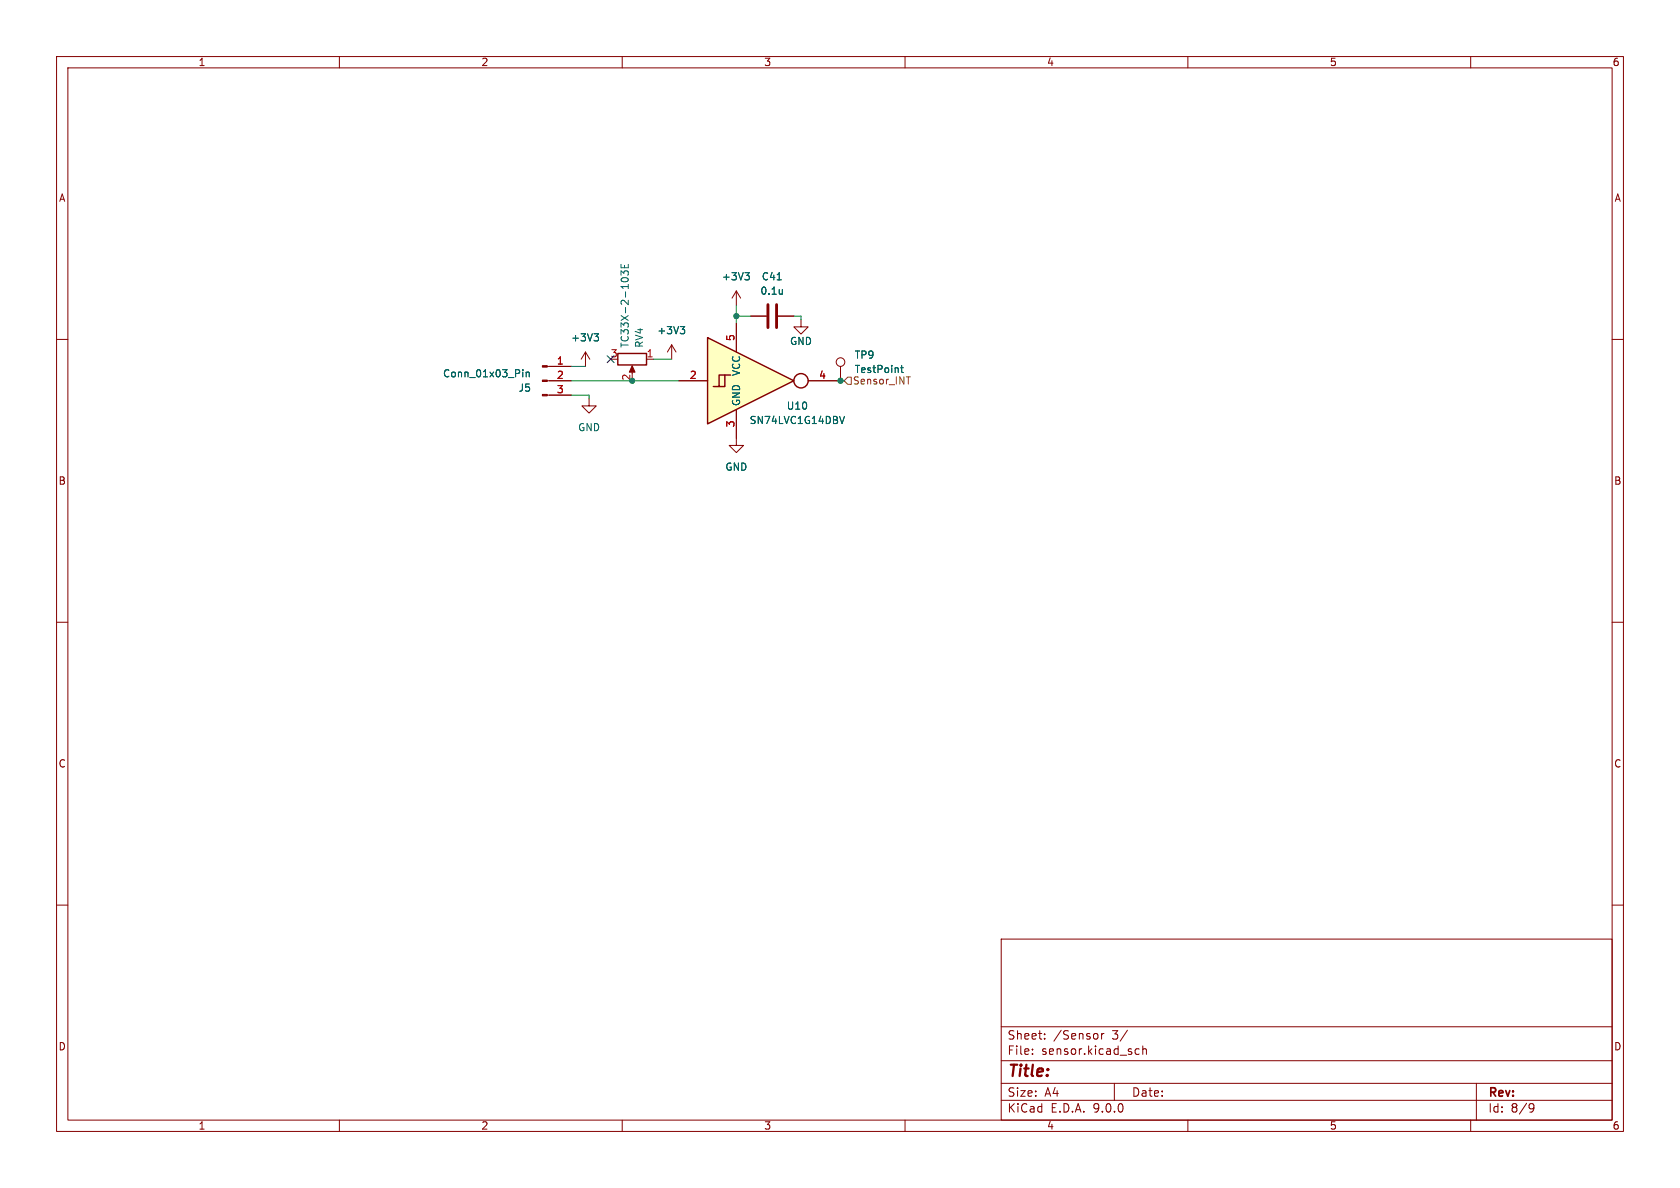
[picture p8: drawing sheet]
<svg xmlns="http://www.w3.org/2000/svg" width="297mm" height="210mm" viewBox="0 0 297 210" stroke-linecap="round" stroke-linejoin="round" font-family="sans-serif">
<g fill="none" stroke="#840000" stroke-width=".18">
<path d="M10 10h277v190h-277zM12 12h273v186h-273zM60 10v2M110 10v2M160 10v2M210 10v2M260 10v2M10 60h2M103.5 62.2l-.8 1.3M103.5 62.2l.8 1.3M103.5 62.2v2.6M111.8 65v1"/>
<path d="M114.3 63.5h1.3M118.7 61l-.7 1.2M118.7 61l.8 1.2M118.7 61v2.5M130.2 77.5v1.2h1.2l-1.2 1.3-1.3-1.3h1.3M148.6 64.8v2.5M285 60h2M10 110h2M285 110h2M10 160h2M177 166h108v32h-108zM285 160h2"/>
<path d="M60 198v2M110 198v2M160 198v2M177 194.5h108M177 191.5h108M177 187.5h108M177 181.5h108M182.5 186.3v.1M182.5 185.5v.1M184.7 183.6v.1M184.7 182.8v.1M194.7 182.7v1"/>
<path d="M195.2 182.7l-.3 .1-.2 .2M197 191.5v3M199.3 182.1l-1.3 2M200.8 186.3h.6M200.8 185.5h.6M202 185.5l.2-.1 .4 .1 .1 .9M202 184.9v1.5M210 198v2M260 198v2M261 191.5v6.5M270.6 195.1l.5 .1a.99 .99 0 0 1-.4 1.4h-.2M271.2 195.7l-.3 .3h-.3"/>
<circle cx="148.6" cy="64" r=".76"/>
</g>
<path d="M105 59h.8l-.4 .5M105.6 59.5l.2 .2v.3l-.2 .3M109.8 49.4a.79 .79 0 0 1 1.3 0M109.8 46.7v.6h1.3v-.6M109.8 48.7v-.8l.5 .4 .1-.4h.5l.2 .2-.2 .6M110.4 46.9v.4M120.3 57.7h.7l-.4 .5M120.8 58.2l.2 .3v.3l-.2 .2M159.2 65h.5M159.4 64.6v1.1l.3 .2" fill="none" stroke="#006464" stroke-width=".18"/>
<path d="M109.2 62.5h5.1v2h-5.1z" fill="none" stroke="#840000" stroke-width=".25"/>
<path d="M111.8 64.6l.5 1.2h-1z" fill="#840000" stroke="#840000" stroke-width=".18"/>
<g fill="#ffffc2">
<path d="M125.1 59.7l15.2 7.6-15.2 7.6z"/>
<path d="M127.1 66.3h1v2h-2h1z"/>
<path d="M128.1 66.3h1.1z"/>
</g>
<g fill="none" stroke="#840000" stroke-width=".25">
<path d="M125.1 59.7l15.2 7.6-15.2 7.6zM126.1 68.3h2v-2h-1v2M128.1 66.3h1.1"/>
<circle cx="141.6" cy="67.3" r="1.27"/>
</g>
<g fill="none" stroke="#840000" stroke-width=".18">
<path d="M130.2 51.4v2.6M130.2 57.2v5M130.2 51.4l-.8 1.3M130.2 51.4l.7 1.3M132.7 55.9h2.8M137.5 55.9h2.8M141.6 56.5v1.3h1.3l-1.3 1.3-1.3-1.3h1.3M96.7 67.3h4.3M96.7 64.8h4.3M96.7 69.9h4.3M104.1 70.5v1.3h1.3l-1.3 1.2-1.2-1.2h1.2M120 67.3h5.1"/>
<path d="M130.2 72.4v5.1M142.9 67.3h5.1M148.6 64.8v2.5"/>
</g>
<g fill="none" stroke="#006464" stroke-width=".18">
<path d="M105 59h.8l-.4 .5M105.6 59.5l.2 .2v.3l-.2 .3M120.3 57.7h.7l-.4 .5M120.8 58.2l.2 .3v.3l-.2 .2M131.7 48.2h.8l-.5 .5M132.2 48.7l.3 .2v.3l-.3 .3M137.4 49.5h.7M138.3 51.2v.8M138.3 51.9l-.1 .1M92.4 65.3v.2M92.4 65.8v.8M93 65.8v.8"/>
<path d="M93 65.9l.2-.1h.3l.1 .8M148.4 73.6l.5 1.3 .4-1.3M159.2 65h.5M159.4 64.6v1.1l.3 .2"/>
</g>
<g fill="#840000" stroke="#840000" stroke-width=".18">
<path d="M95.9 64.6h.8v.3h-.8z"/>
<path d="M95.9 67.2h.8v.2h-.8z"/>
<path d="M95.9 69.7h.8v.3h-.8z"/>
</g>
<path d="M135.8 53.8v4.1M137.3 53.8v4.1" fill="none" stroke="#840000" stroke-width=".51"/>
<path d="M149.2 67.3l.7-.6h.6v1.2h-.6zM160.2 66.6h.7" fill="none" stroke="#725600" stroke-width=".18"/>
<path d="M130.2 54v3.2M130.2 55.9h2.5M140.3 55.9h1.3v.6M101 67.3h19M101 64.8h2.5M101 69.9h3.1v.6M115.6 63.5h3.1M148 67.3h1.2" fill="none" stroke="#009600" stroke-width=".18"/>
<path d="M107.3 62.9l1.3 1.2M108.6 62.9l-1.3 1.2" fill="none" stroke="#000084" stroke-width=".18"/>
<g fill="#009600" stroke="#009600" stroke-width=".18">
<circle cx="148.6" cy="67.3" r=".46"/>
<circle cx="111.8" cy="67.3" r=".46"/>
<circle cx="130.2" cy="55.9" r=".46"/>
</g>
<text font-size="2.8" fill="#840000" x="178" y="190.9">Title:</text>
<g font-size="2.1" fill="#840000">
<text x="178" y="184">Sheet:</text>
<text x="186.2" y="184">/Sensor</text>
<text x="196.7" y="184">3/</text>
<text x="178" y="186.7">File:</text>
<text x="184.1" y="186.7">sensor.kicad_sch</text>
<text x="178" y="196.9">KiCad</text>
<text x="178" y="194.1">Size:</text>
<text x="184.7" y="194.1">A4</text>
<text x="185.7" y="196.9">E.D.A.</text>
<text x="193.3" y="196.9">9.0.0</text>
<text x="200" y="194.1">Date:</text>
<text x="263" y="194.3">Rev:</text>
<text x="263" y="196.9">Id:</text>
<text x="267.1" y="196.9">8/9</text>
</g>
<g font-size="1.8" fill="#840000">
<text x="35" y="11.9">1</text>
<text x="85" y="11.9">2</text>
<text x="135" y="11.9">3</text>
<text x="185" y="11.9">4</text>
<text x="235" y="11.9">5</text>
<text x="285" y="11.9">6</text>
<text x="10.3" y="35.9">A</text>
<text x="285.3" y="35.9">A</text>
<text x="10.3" y="85.9">B</text>
<text x="285.3" y="85.9">B</text>
<text x="10.3" y="135.9">C</text>
<text x="285.3" y="135.9">C</text>
<text x="10.3" y="185.9">D</text>
<text x="285.3" y="185.9">D</text>
<text x="35" y="199.9">1</text>
<text x="85" y="199.9">2</text>
<text x="135" y="199.9">3</text>
<text x="185" y="199.9">4</text>
<text x="235" y="199.9">5</text>
<text x="285" y="199.9">6</text>
</g>
<g font-size="1.8" fill="#006464">
<text x="127.5" y="49.8">+3V3</text>
<text x="134.3" y="52.3">0.1u</text>
<text x="134.6" y="49.8">C41</text>
<text x="116.1" y="59.3">+3V3</text>
<text x="100.9" y="60.6">+3V3</text>
<text x="111.4" y="61.6" transform="rotate(-90 111.4 61.6)">TC33X-2-103E</text>
<text x="113.9" y="61.6" transform="rotate(-90 113.9 61.6)">RV4</text>
<text x="139.6" y="61.2">GND</text>
<text x="151" y="63.6">TP9</text>
<text x="78.2" y="66.9">Conn_01x03_Pin</text>
<text x="91.6" y="69.4">J5</text>
<text x="131" y="71.9" transform="rotate(-90 131 71.9)">GND</text>
<text x="131" y="66.6" transform="rotate(-90 131 66.6)">VCC</text>
<text x="151" y="66.1">TestPoint</text>
<text x="102.1" y="76.4">GND</text>
<text x="132.4" y="75.2">SN74LVC1G14DBV</text>
<text x="139" y="72.6">U10</text>
<text x="128.1" y="83.4">GND</text>
</g>
<g font-size="1.8" fill="#a90000">
<text x="98.4" y="64.5">1</text>
<text x="107.9" y="63.2">3</text>
<text x="114.2" y="63.2">1</text>
<text x="129.9" y="60.4" transform="rotate(-90 129.9 60.4)">5</text>
<text x="98.4" y="67.1">2</text>
<text x="98.4" y="69.6">3</text>
<text x="111.5" y="67.4" transform="rotate(-90 111.5 67.4)">2</text>
<text x="121.8" y="67.1">2</text>
<text x="144.7" y="67.1">4</text>
<text x="129.9" y="75.6" transform="rotate(-90 129.9 75.6)">3</text>
</g>
<text font-size="1.8" fill="#725600" x="150.7" y="68.2">Sensor_INT</text>
</svg>
